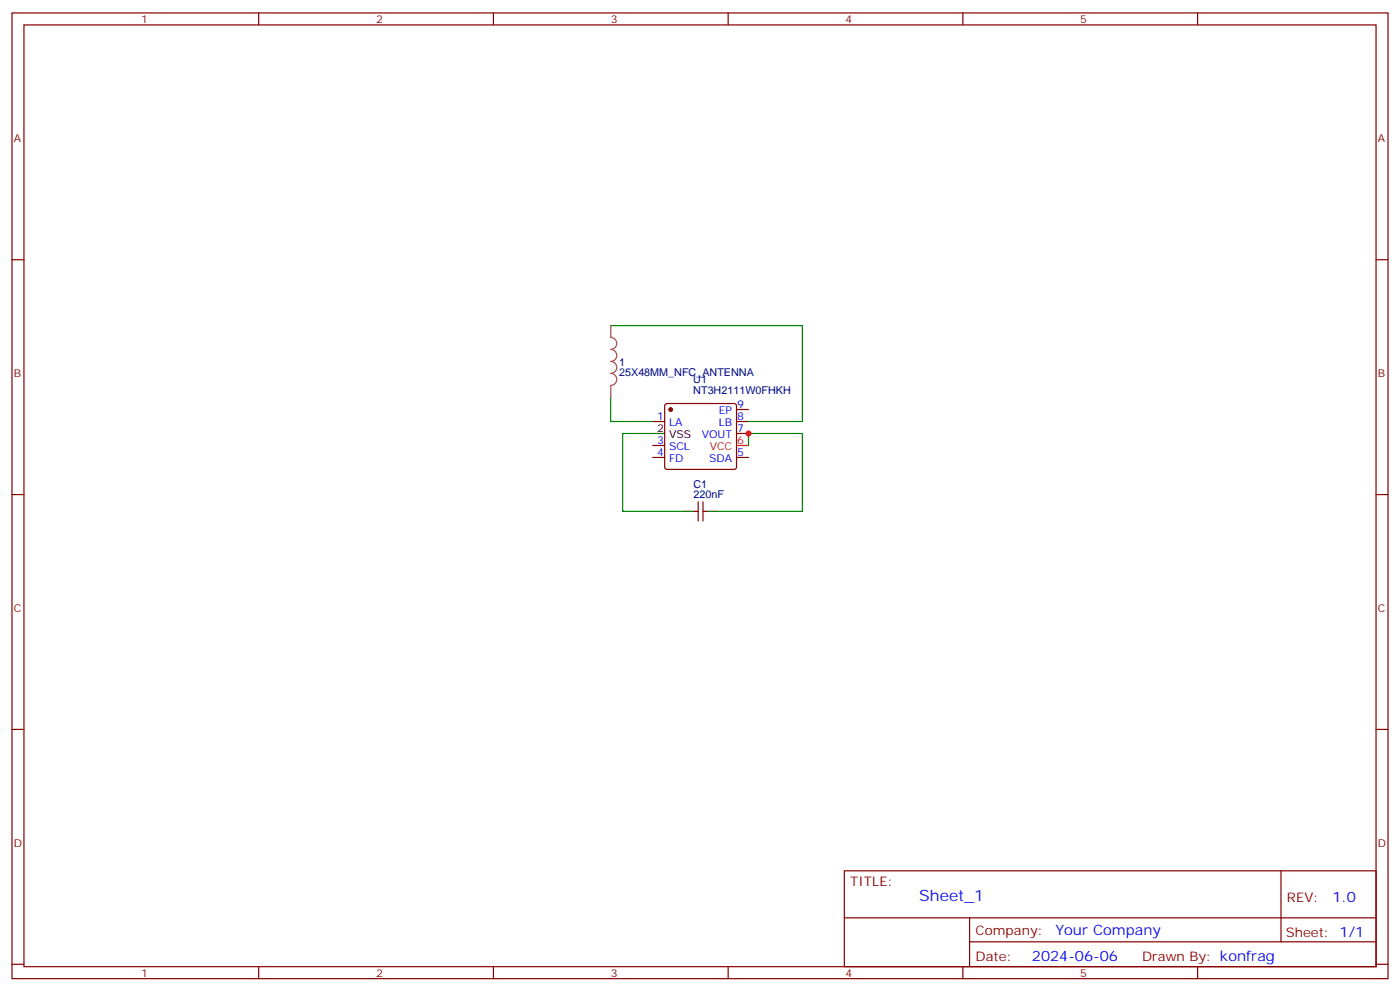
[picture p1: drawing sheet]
<svg xmlns="http://www.w3.org/2000/svg" width="412mm" height="292mm" viewBox="0 0 412 292" stroke-linecap="round" stroke-linejoin="round" font-family="sans-serif">
<g fill="none" stroke="#870000" stroke-width=".35">
<path d="M3.5 3.8h405.4v284.3h-405.4zM7.1 7.3h398.2v277.3h-398.2zM76.2 3.8v3.5M145.3 3.8v3.5M214.5 3.8v3.5M283.6 3.8v3.5M352.8 3.8v3.5M3.5 76.5h3.6M405.3 76.5h3.6M196 119l.5-.2h19.8l.5 .2 .2 .5v18l-.3 .5-.4 .2h-19.8l-.5-.2-.2-.5v-18zM192.3 124.1h3.5M192.3 134.7h3.5"/>
<path d="M192.3 131.2h3.5M217 120.6h3.5M217 124.1h3.5M217 127.6h3.5M217 134.7h3.5M3.5 145.6h3.6M204.6 150.6h1.1M205.7 147.7v5.7M207.1 147.7v5.7M207.1 150.6h1M405.3 145.6h3.6M3.5 214.8h3.6"/>
<path d="M405.3 214.8h3.6M248.7 256.4h156.6v28.2h-156.6zM377.3 256.4v20.9M248.7 270.2h156.5M285.6 277.3h119.6M285.6 270.2v14.2M3.5 283.9h3.6M76.2 284.6v3.5M145.3 284.6v3.5M214.5 284.6v3.5M283.6 284.6v3.5M352.8 284.6v3.5"/>
<path d="M405.3 283.9h3.6"/>
</g>
<path d="M217 131.2h3.5" fill="none" stroke="#f00" stroke-width=".35"/>
<path d="M192.3 127.6h3.5M201.1 150.6h3.5M208.1 150.6h3.6" fill="none" stroke="#000" stroke-width=".35"/>
<circle cx="197.6" cy="120.6" r=".53" fill="#870000" stroke="#870000" stroke-width=".35"/>
<path d="M179.9 95.9h56.5v28.2h-15.9M179.9 117.1v7h12.4M192.3 127.6h-8.9v23h17.7M220.5 131.2v-3.6h15.9v23h-24.7" fill="none" stroke="#008700" stroke-width=".35"/>
<path d="M179.9 95.9v3.5a1.76 1.76 0 0 1 1.8 1.7 1.76 1.76 0 0 1-1.8 1.8 1.76 1.76 0 0 1 1.8 1.7 1.76 1.76 0 0 1-1.8 1.8 1.76 1.76 0 0 1 1.8 1.8 1.76 1.76 0 0 1-1.8 1.7 1.76 1.76 0 0 1 1.8 1.8 1.76 1.76 0 0 1-1.8 1.8M179.9 113.6v3.5" fill="none" stroke="#a64a4a" stroke-width=".35"/>
<circle cx="220.5" cy="127.6" r=".88" fill="#c00"/>
<text font-size="4.6" fill="#00f" x="270.8" y="265.4">Sheet_1</text>
<g font-size="4.2" fill="#00f">
<text x="392.5" y="265.7">1.0</text>
<text x="310.9" y="275.2">Your Company</text>
<text x="304" y="283">2024-06-06</text>
</g>
<g font-size="3.9" fill="#800">
<text x="250.5" y="261">TITLE:</text>
<text x="379.1" y="265.7">REV:</text>
<text x="287.4" y="275.2">Company:</text>
<text x="378.7" y="275.8">Sheet: 1/1</text>
<text x="287.4" y="282.9">Date:</text>
<text x="336.4" y="282.9">Drawn By: konfrag</text>
</g>
<g font-size="3.2" fill="#800">
<text x="41.6" y="6.8">1</text>
<text x="110.8" y="6.8">2</text>
<text x="179.9" y="6.8">3</text>
<text x="249.1" y="6.8">4</text>
<text x="318.2" y="6.8">5</text>
<text x="4.1" y="41.9">A</text>
<text x="405.9" y="41.9">A</text>
<text x="4.1" y="111.1">B</text>
<text x="405.9" y="111.1">B</text>
<text x="4.1" y="180.2">C</text>
<text x="405.9" y="180.2">C</text>
<text x="4.1" y="249.3">D</text>
<text x="405.9" y="249.3">D</text>
<text x="41.6" y="287.6">1</text>
<text x="110.8" y="287.6">2</text>
<text x="179.9" y="287.6">3</text>
<text x="249.1" y="287.6">4</text>
<text x="318.2" y="287.6">5</text>
</g>
<g font-size="3.2" fill="#000080">
<text x="182.4" y="107.6">1</text>
<text x="182.4" y="110.8">25X48MM_NFC_ANTENNA</text>
<text x="204.2" y="112.9">U1</text>
<text x="204.2" y="116">NT3H2111W0FHKH</text>
<text x="204.3" y="143.6">C1</text>
<text x="204.3" y="146.7">220nF</text>
</g>
<g font-size="3.2" fill="#00f">
<text x="193.6" y="123.8">1</text>
<text x="197.1" y="125.5">LA</text>
<text x="211.7" y="125.5">LB</text>
<text x="211.7" y="122">EP</text>
<text x="217.1" y="120.2">9</text>
<text x="217.1" y="123.8">8</text>
<text x="193.6" y="130.8">3</text>
<text x="206.7" y="129">VOUT</text>
<text x="217.1" y="127.3">7</text>
<text x="193.6" y="134.3">4</text>
<text x="197.1" y="136.1">FD</text>
<text x="197.1" y="132.6">SCL</text>
<text x="208.9" y="136.1">SDA</text>
<text x="217.1" y="134.3">5</text>
</g>
<g font-size="3.2">
<text x="193.6" y="127.3">2</text>
<text x="197.1" y="129">VSS</text>
</g>
<g font-size="3.2" fill="#f00">
<text x="217.1" y="130.8">6</text>
<text x="209.1" y="132.6">VCC</text>
</g>
</svg>
